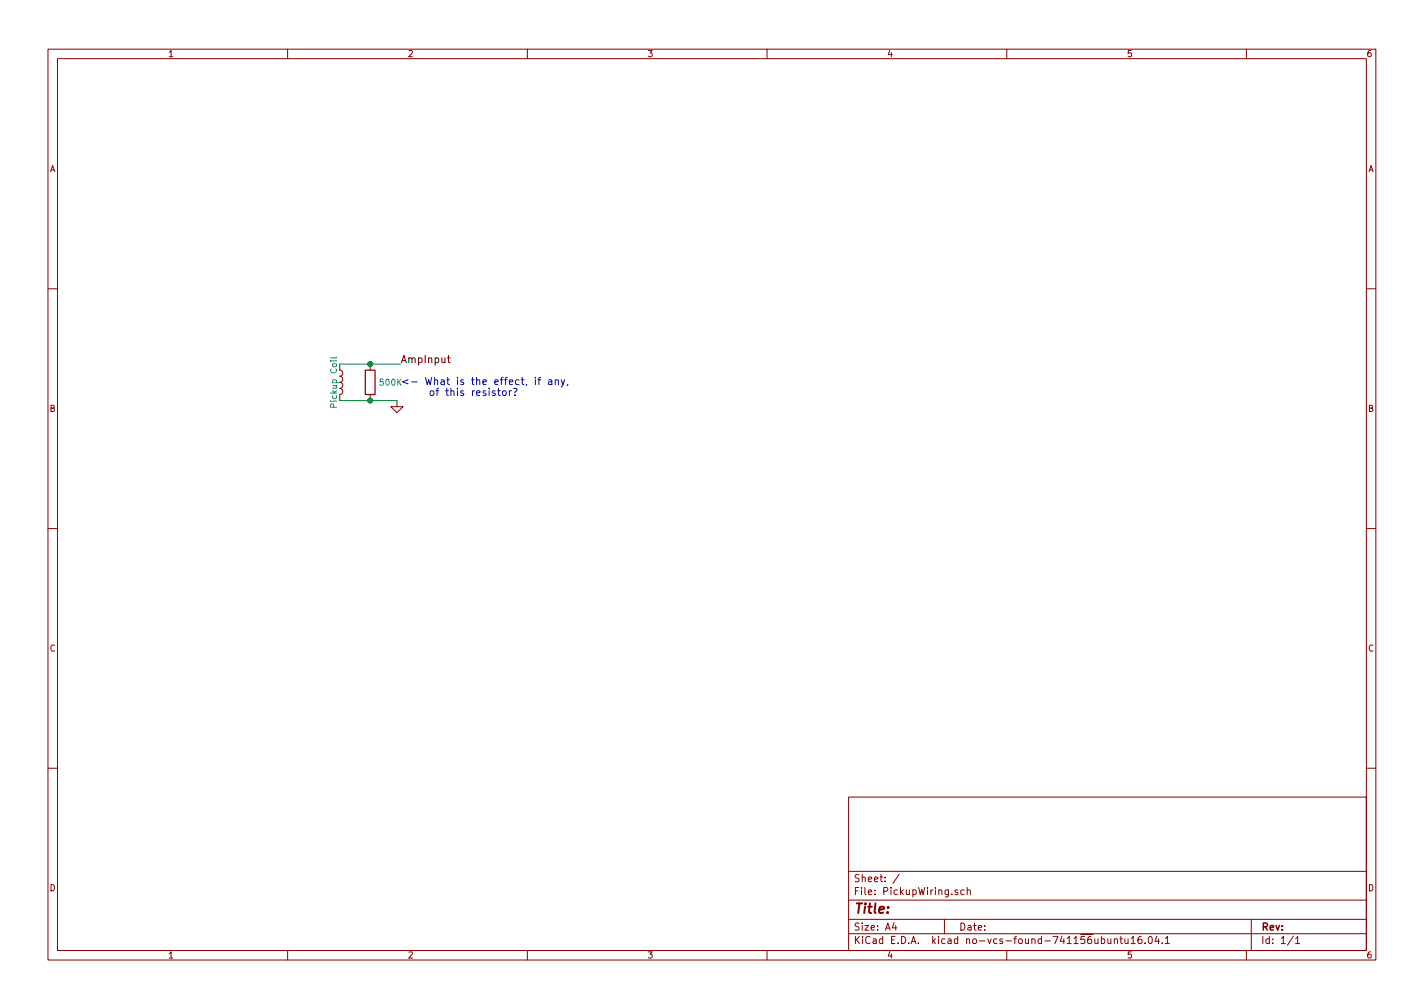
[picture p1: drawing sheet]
<svg xmlns="http://www.w3.org/2000/svg" width="297mm" height="210mm" viewBox="0 0 297 210" stroke-linecap="round" stroke-linejoin="round" font-family="sans-serif">
<g fill="none" stroke="#840000" stroke-width=".21">
<path d="M10 10.3h277v189.9h-277zM12 12.2h273v186.1h-273zM60 10.3v1.9M110 10.3v1.9M160 10.3v1.9M210 10.3v1.9M260 10.3v1.9M10 60.2h2M70.9 77.2a.64 .64 0 0 1 .6 .7 .64 .64 0 0 1-.6 .6 .64 .64 0 0 1 .6 .6 .64 .64 0 0 1-.6 .7 .64 .64 0 0 1 .6 .6 .64 .64 0 0 1-.6 .6 .64 .64 0 0 1 .6 .7 .64 .64 0 0 1-.6 .6M77.2 75.9v1.3M285 60.2h2M77.2 82.3v1.3"/>
<path d="M82.8 83.6v1.2h1.3l-1.3 1.3-1.3-1.3h1.3M10 110.3h2M285 110.3h2M10 160.2h2M177 166.3h108v32h-108zM285 160.2h2M60 198.3v1.9M110 198.3v1.9M160 198.3v1.9M177 194.8h108M177 191.8h108M177 187.8h108"/>
<path d="M177 181.8h108M186.5 192.5l-.4 1h1M186.8 193v1M187.6 182.3l-1.3 2M197 191.8v3M199.8 185.7l-.4-.1-.2 .2 .1 .2 .5 .2v.3h-.6M201.1 185.7l-.4-.1-.3 .3 .1 .6 .2 .1 .4-.1M201.8 185.7l.2-.1 .3 .1 .1 .9M201.8 185.1v1.5M210 198.3v1.9M229.7 195.9l.4-.1 .4 .3-.1 .6-.3 .1-.4-.1M231.1 195.8l.1 .9 .3 .1 .2-.1"/>
<path d="M231.7 195.8v1M232.4 196l.3-.2 .3 .1 .1 .9M232.4 195.8v1M233.6 195.8h.6M233.8 195.3v1.3l.4 .2M234.6 195.8l.1 .9 .4 .1 .2-.1M235.3 195.8v1M235.9 195.8l.5-.5v1.5M235.9 196.8h.9M238.1 195.3l-.5 .1a1.11 1.11 0 0 0-.1 1.3l.4 .1 .3-.1v-.5l-.3-.3-.4 .1-.1 .2M238.9 196.7v.1M239.6 195.5l.3-.2a.81 .81 0 0 1 .5 .8 .81 .81 0 0 1-.5 .7l-.3-.1-.1-.4z"/>
<path d="M241.3 195.2l-.4 1.1h1M241.7 195.8v1M242.4 196.7v.1M243.1 195.8l.4-.5v1.5M243.1 196.8h.8M260 198.3v1.9M261 191.8v6.5M269.8 195.2l-1.2 2M270.3 195.8l.4-.5v1.5M270.3 196.8h.8"/>
</g>
<path d="M68.9 75.3h.2M70.2 74.5l-.2 .2h-1.1" fill="none" stroke="#008484" stroke-width=".21"/>
<path d="M76.2 77.2h2v5.1h-2z" fill="none" stroke="#840000" stroke-width=".25"/>
<path d="M70.9 75.9h12.7M70.9 83.6h11.9" fill="none" stroke="#008400" stroke-width=".21"/>
<g fill="#008400" stroke="#008400" stroke-width=".25">
<circle cx="77.2" cy="83.6" r=".51"/>
<circle cx="77.2" cy="75.9" r=".51"/>
</g>
<path d="M93.3 74.6h.6M93.5 74.1v1.3l.4 .3" fill="none" stroke="#000" stroke-width=".21"/>
<g fill="none" stroke="#0000c2" stroke-width=".21">
<path d="M111.7 78.7v.1M111.7 79.2v1M112.2 79.2h.6M112.8 78.7l-.4 .2v1.3M114.5 79.3h.5l.1 .9M115.1 79.6h-.5a.3 .3 0 0 0-.2 .3 .3 .3 0 0 0 .2 .3h.5M115.8 79.3l.3-.1 .3 .1 .1 .9M115.8 79.2v1M117.1 79.2l.3 1M117.8 79.2l-.5 1.4-.2 .1M102 81.5v1M103.3 81.6l-.4-.1-.2 .2 .1 .2 .5 .2v.3h-.6"/>
<path d="M104 81v1.3l.4 .2M104.9 81.6l.2-.1 .4 .1 .1 .6-.1 .2-.4 .1-.2-.1zM106.2 81.5v1M106.7 81.5l-.5 .3M107.1 81.1l.5-.1a.37 .37 0 0 1 .2 .4 .37 .37 0 0 1-.3 .3l-.1 .2M107.4 82.4v.1M118.4 80.2l-.1 .2"/>
</g>
<text font-size="2.8" fill="#840000" x="178" y="190.5">Title:</text>
<text font-size="2.1" x="83.6" y="75.7">AmpInput</text>
<g font-size="2.1" fill="#0000c2">
<text x="83.6" y="80.3">&lt;- What is the effect, if any,</text>
<text x="86.5" y="82.6">of this resistor?</text>
</g>
<g font-size="2.1" fill="#840000">
<text x="178" y="184">Sheet: /</text>
<text x="178" y="186.7">File: PickupWiring.sch</text>
<text x="178" y="196.9">KiCad E.D.A. kicad no-vcs-found-741156ubuntu16.04.1</text>
<text x="178" y="194.1">Size: A4</text>
<text x="200" y="194.1">Date:</text>
<text x="263" y="194.1">Rev:</text>
<text x="263" y="196.9">Id: 1/1</text>
</g>
<g font-size="1.8" fill="#840000">
<text x="35" y="11.9">1</text>
<text x="85" y="11.9">2</text>
<text x="135" y="11.9">3</text>
<text x="185" y="11.9">4</text>
<text x="235" y="11.9">5</text>
<text x="285" y="11.9">6</text>
<text x="10.4" y="35.9">A</text>
<text x="285.4" y="35.9">A</text>
<text x="10.4" y="85.9">B</text>
<text x="285.4" y="85.9">B</text>
<text x="10.4" y="135.9">C</text>
<text x="285.4" y="135.9">C</text>
<text x="10.4" y="185.9">D</text>
<text x="285.4" y="185.9">D</text>
<text x="35" y="199.9">1</text>
<text x="85" y="199.9">2</text>
<text x="135" y="199.9">3</text>
<text x="185" y="199.9">4</text>
<text x="235" y="199.9">5</text>
<text x="285" y="199.9">6</text>
</g>
<g font-size="1.8" fill="#008484">
<text x="79.4" y="80.4">500K</text>
<text x="70.3" y="84.6" transform="rotate(-90 70.3 84.6)">Pickup Coil</text>
</g>
</svg>
